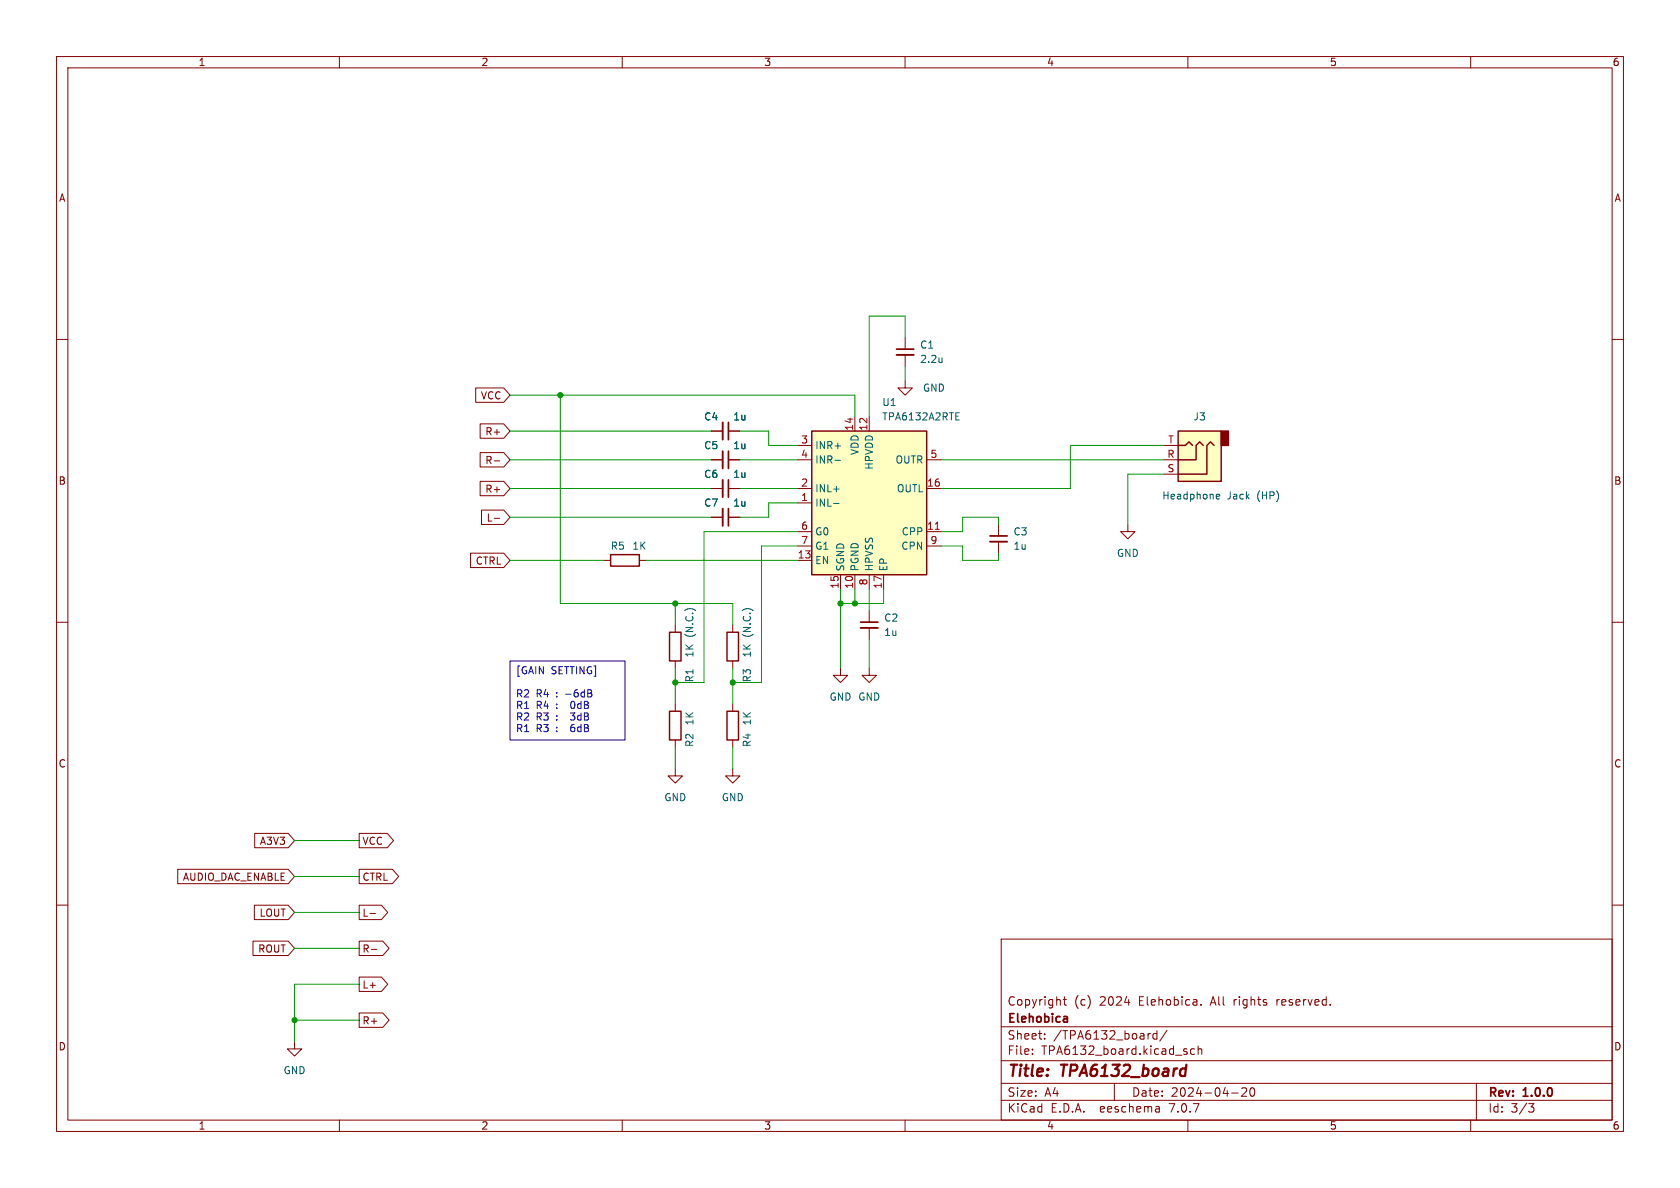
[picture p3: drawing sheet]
<svg xmlns="http://www.w3.org/2000/svg" width="297mm" height="210mm" viewBox="0 0 297 210" stroke-linecap="round" stroke-linejoin="round" font-family="sans-serif">
<g fill="none" stroke="#840000" stroke-width=".18">
<path d="M10 10h277v190h-277zM12 12h273v186h-273zM60 10v2M110 10v2M160 10v2M210 10v2M260 10v2M10 60h2M160 59.7v2M285 60h2M84.1 68.6h5l1.1 1.3-1.1 1.2h-5zM84.9 74.9h4.2l1.1 1.3-1.1 1.3h-4.2z"/>
<path d="M125.7 76.2h2.1M128.8 76.2h2M141 78.7h2.5M151.1 73.7v2.5M153.7 73.7v2.5M160 67.3v1.3h1.3l-1.3 1.3-1.3-1.3h1.3M160 62.7v2.1M205.7 78.7h2.6M83.2 97.8h5.9l1.1 1.3-1.1 1.2h-5.9zM84.9 85.1h4.2l1.1 1.3-1.1 1.2h-4.2zM84.9 80h4.2l1.1 1.3-1.1 1.3h-4.2zM85.1 90.2h4l1.1 1.2-1.1 1.3h-4z"/>
<path d="M87.4 81.5h.9M87.4 91.6h.9M106.7 99.1h1.2M113 99.1h1.3M125.7 86.4h2.1M125.7 81.3h2.1M125.7 91.4h2.1M128.8 86.4h2M128.8 81.3h2M128.8 91.4h2M141 86.4h2.5M141 88.9h2.5"/>
<path d="M141 94h2.5M141 99.1h2.5M141 81.3h2.5M141 96.5h2.5M163.8 86.4h2.6M163.8 94h2.6M163.8 81.3h2.6M163.8 96.5h2.6M176.5 92.7v2M176.5 95.8v2M199.4 92.7v1.3h1.3l-1.3 1.3-1.3-1.3h1.3M205.7 81.3h2.6"/>
<path d="M205.7 83.8h2.6M10 110h2M119.4 110.5v1.3M119.4 116.8v1.3M129.5 110.5v1.3M129.5 116.8v1.3M148.6 118.1v1.3h1.3l-1.3 1.3-1.3-1.3h1.3M148.6 101.6v2.5M151.1 101.6v2.5M153.7 118.1v1.3h1.2l-1.2 1.3-1.3-1.3h1.3M153.7 101.6v2.5M153.7 108v2"/>
<path d="M153.7 111v2M156.2 101.6v2.5M285 110h2M119.4 135.9v1.3h1.2l-1.2 1.2-1.3-1.2h1.3M119.4 124.5v1.2M119.4 130.8v1.3M129.5 135.9v1.3h1.3l-1.3 1.2-1.2-1.2h1.2M129.5 124.5v1.2M129.5 130.8v1.3M10 160h2M31.4 153.7h19.6l1.1 1.2-1.1 1.3h-19.6zM45 147.3h6l1.1 1.3-1.1 1.3h-6z"/>
<path d="M63.5 147.3h5l1.1 1.3-1.1 1.3h-5zM63.5 153.7h5.9l1.1 1.2-1.1 1.3h-5.9zM285 160h2M44.7 166.4h6.3l1.1 1.2-1.1 1.3h-6.3zM45 160h6l1.1 1.3-1.1 1.3h-6zM63.5 160h3.9l1.1 1.3-1.1 1.3h-3.9zM63.5 172.7h3.9l1.1 1.3-1.1 1.3h-3.9zM63.5 166.4h4.2l1.1 1.2-1.1 1.3h-4.2zM63.5 179.1h4.2l1.1 1.2-1.1 1.3h-4.2zM65.4 161.5h1M65.6 167.8h1M177 166h108v32h-108z"/>
<path d="M188 176.7h.5M188.2 176.2v1.3l.3 .2M212.3 177.6v.1M52.1 184.2v1.2h1.2l-1.2 1.3-1.3-1.3h1.3M60 198v2M110 198v2M160 198v2M177 194.5h108M177 191.5h108M177 187.5h108M177 181.5h108M182.5 186.3v.1"/>
<path d="M182.5 185.5v.1M184.7 183.6v.1M184.7 182.8v.1M197 191.5v3M203.2 182.7h.2M204.5 182.8l-.4-.1-.3 .3v.4l.2 .2h.5M204.5 182.2v1.5M204.9 195.7l.1 .9M205 196.5l-.2 .1M205 196h-.2M206.3 182.1l-1.3 2M209.7 185.9l.2 .2-.2 .3"/>
<path d="M209.7 185.4l.1 .1M210 198v2M211.2 185.5l-.5-.1-.2 .3v.4l.1 .2h.6M211.8 185.5l.2-.1 .4 .1 .1 .9M211.8 184.9v1.5M217.7 193.2h1.2M219.5 192.4l.6-.1 .2 .1 .1 .3-.9 1.1h.9M221.2 192.4l.1-.1a.81 .81 0 0 1 .6 .6 .81 .81 0 0 1-.3 .8l-.1 .1a.81 .81 0 0 1-.6-.6 .81 .81 0 0 1 .3-.8zM260 198v2M261 191.5v6.5M270.2 195.1h1l-.5 .6 .4 .1 .1 .5-.3 .3h-.4"/>
</g>
<path d="M128.8 74.7v3M128.8 79.8v3M158.5 61.7h3M128.8 84.8v3.1M128.8 89.9v3.1M175 94.7h3.1M152.1 110h3.1M188.5 179.7l.2 .2v.8M188.7 180.6l-.5 .1M188.7 180l-.5 .1" fill="none" stroke="#840000" stroke-width=".3"/>
<path d="M143.5 76.2h20.3v25.4h-20.3zM208.3 76.2h7.6v8.9h-7.6zM208.3 78.7h1.2l.7-.6 .6 .6M212.7 78.7l-.6-.6-.6 .6v2.6h-3.2M214.6 78.7l-.6-.6-.6 .6v5.1h-5.1M107.9 98h5.1v2.1h-5.1zM118.4 111.8h2v5h-2zM128.5 111.8h2.1v5h-2.1zM118.4 125.7h2v5.1h-2zM128.5 125.7h2.1v5.1h-2.1z" fill="none" stroke="#840000" stroke-width=".25"/>
<path d="M127.8 74.7v3M127.8 79.8v3M158.5 62.7h3M127.8 84.8v3.1M127.8 89.9v3.1M175 95.8h3.1M152.1 111h3.1" fill="none" stroke="#840000" stroke-width=".33"/>
<path d="M166.5 63.2v.9M166.5 64h.1M169 74.2h.6M169 73h.6M147.4 89h1M147.6 81.4h1M215 88l.2 .2 .4-.1M215 87.5l.2-.1h.2l.2 .1v.2l-.6 .1" fill="none" stroke="#006464" stroke-width=".18"/>
<g fill="#ffffc2" stroke="#ffffc2" stroke-width=".18">
<path d="M143.5 76.2h20.3v25.4h-20.3z"/>
<path d="M208.3 76.2h7.6v8.9h-7.6z"/>
</g>
<path d="M165.3 93.6h.8" fill="none" stroke="#a90000" stroke-width=".18"/>
<path d="M215.9 76.2h1.3v2.5h-1.3z" fill="#840000" stroke="#840000" stroke-width=".25"/>
<path d="M90.2 116.8h20.3v14h-20.3zM104.3 122.5l.3 .3v.3l-.2 .1M104.5 122l.1 .2-.1 .3" fill="none" stroke="#0000c2" stroke-width=".18"/>
<g fill="none" stroke="#009600" stroke-width=".18">
<path d="M160 59.7v-3.8h-6.3v17.8M90.2 69.9h60.9v3.8M90.2 76.2h35.5M99.1 69.9v36.8h30.4v3.8M130.8 76.2h5.1v2.5h5.1M160 64.8v2.5M205.7 78.7h-16.5v7.7h-22.8M90.2 99.1h16.5M90.2 91.4h35.5M90.2 81.3h35.5M90.2 86.4h35.5M114.3 99.1h26.7"/>
<path d="M130.8 81.3h10.2M130.8 86.4h10.2M141 94h-16.5v26.7h-5.1M141 96.5h-6.4v24.2h-5.1M141 88.9h-5.1v2.5h-5.1M166.4 96.5h3.8v2.6h6.3v-1.3M166.4 81.3h39.3M176.5 92.7v-1.3h-6.3v2.6h-3.8M205.7 83.8h-6.3v8.9M119.4 106.7v3.8M119.4 118.1v6.4M129.5 118.1v6.4"/>
<path d="M148.6 104.1v14M151.1 104.1v2.6M153.7 104.1v3.9M153.7 113v5.1M156.2 104.1v2.6h-7.6M119.4 132.1v3.8M129.5 132.1v3.8M52.1 148.6h11.4M52.1 154.9h11.4M52.1 161.3h11.4M52.1 167.6h11.4M63.5 174h-11.4v10.2"/>
<path d="M52.1 180.3h11.4"/>
</g>
<g fill="#009600" stroke="#009600" stroke-width=".18">
<circle cx="119.4" cy="120.7" r=".46"/>
<circle cx="52.1" cy="180.3" r=".46"/>
<circle cx="119.4" cy="106.7" r=".46"/>
<circle cx="129.5" cy="120.7" r=".46"/>
<circle cx="99.1" cy="69.9" r=".46"/>
<circle cx="148.6" cy="106.7" r=".46"/>
<circle cx="151.1" cy="106.7" r=".46"/>
</g>
<g font-size="2.8" fill="#840000">
<text x="178" y="190.9">Title:</text>
<text x="187.7" y="190.9">TPA6132_board</text>
</g>
<g font-size="2.1" fill="#840000">
<text x="178" y="178">Copyright</text>
<text x="189.9" y="178">(c)</text>
<text x="194.5" y="178">2024</text>
<text x="201.5" y="178">Elehobica.</text>
<text x="214.3" y="178">All</text>
<text x="218.5" y="178">rights</text>
<text x="226.2" y="178">reserved.</text>
<text x="178" y="184">Sheet:</text>
<text x="178" y="181.2">Elehobica</text>
<text x="186.2" y="184">/TPA6132_board/</text>
<text x="178" y="186.7">File:</text>
<text x="184.1" y="186.7">TPA6132_board.kicad_sch</text>
<text x="178" y="196.9">KiCad</text>
<text x="178" y="194.1">Size:</text>
<text x="184.7" y="194.1">A4</text>
<text x="185.7" y="196.9">E.D.A.</text>
<text x="194.6" y="196.9">eeschema</text>
<text x="200" y="194.1">Date:</text>
<text x="207" y="196.9">7.0.7</text>
<text x="207" y="194.1">2024-04-20</text>
<text x="263" y="194.3">Rev:</text>
<text x="263" y="196.9">Id:</text>
<text x="267.1" y="196.9">3/3</text>
<text x="269.4" y="194.3">1.0.0</text>
</g>
<g font-size="1.8" fill="#840000">
<text x="35" y="11.9">1</text>
<text x="85" y="11.9">2</text>
<text x="135" y="11.9">3</text>
<text x="185" y="11.9">4</text>
<text x="235" y="11.9">5</text>
<text x="285" y="11.9">6</text>
<text x="10.3" y="35.9">A</text>
<text x="285.3" y="35.9">A</text>
<text x="84.9" y="70.8">VCC</text>
<text x="85.7" y="77.2">R+</text>
<text x="85.7" y="82.2">R-</text>
<text x="10.3" y="85.9">B</text>
<text x="85.7" y="87.3">R+</text>
<text x="285.3" y="85.9">B</text>
<text x="85.9" y="92.4">L-</text>
<text x="84" y="100">CTRL</text>
<text x="10.3" y="135.9">C</text>
<text x="285.3" y="135.9">C</text>
<text x="45.8" y="149.5">A3V3</text>
<text x="64" y="149.5">VCC</text>
<text x="32.2" y="155.9">AUDIO_DAC_ENABLE</text>
<text x="64" y="155.9">CTRL</text>
<text x="45.8" y="162.2">LOUT</text>
<text x="64" y="162.2">L-</text>
<text x="45.5" y="168.6">ROUT</text>
<text x="64" y="168.6">R-</text>
<text x="64" y="174.9">L+</text>
<text x="10.3" y="185.9">D</text>
<text x="64" y="181.3">R+</text>
<text x="285.3" y="185.9">D</text>
<text x="35" y="199.9">1</text>
<text x="85" y="199.9">2</text>
<text x="135" y="199.9">3</text>
<text x="185" y="199.9">4</text>
<text x="235" y="199.9">5</text>
<text x="285" y="199.9">6</text>
</g>
<g font-size="1.8" fill="#006464">
<text x="162.6" y="61.8">C1</text>
<text x="162.6" y="64.4">2.2u</text>
<text x="155.9" y="72">U1</text>
<text x="163.1" y="69.4">GND</text>
<text x="124.4" y="74.5">C4</text>
<text x="129.5" y="74.5">1u</text>
<text x="155.9" y="74.5">TPA6132A2RTE</text>
<text x="210.9" y="74.5">J3</text>
<text x="124.4" y="79.6">C5</text>
<text x="129.5" y="79.6">1u</text>
<text x="144" y="79.6">INR+</text>
<text x="144" y="82.1">INR-</text>
<text x="152" y="80.5" transform="rotate(-90 152 80.5)">VDD</text>
<text x="154.5" y="83.1" transform="rotate(-90 154.5 83.1)">HPVDD</text>
<text x="158.2" y="82.1">OUTR</text>
<text x="124.4" y="84.7">C6</text>
<text x="124.4" y="89.8">C7</text>
<text x="129.5" y="84.7">1u</text>
<text x="129.5" y="89.8">1u</text>
<text x="144" y="89.8">INL-</text>
<text x="144" y="87.2">INL+</text>
<text x="158.5" y="87.2">OUTL</text>
<text x="205.4" y="88.5">Headphone</text>
<text x="216.9" y="88.5">Jack</text>
<text x="222.3" y="88.5">(HP)</text>
<text x="144" y="94.8">G0</text>
<text x="159.3" y="94.8">CPP</text>
<text x="179.1" y="94.8">C3</text>
<text x="107.9" y="97.4">R5</text>
<text x="111.7" y="97.4">1K</text>
<text x="144" y="99.9">EN</text>
<text x="144" y="97.4">G1</text>
<text x="149.5" y="101.1" transform="rotate(-90 149.5 101.1)">SGND</text>
<text x="152" y="101.1" transform="rotate(-90 152 101.1)">PGND</text>
<text x="154.5" y="101.1" transform="rotate(-90 154.5 101.1)">HPVSS</text>
<text x="157.1" y="101.1" transform="rotate(-90 157.1 101.1)">EP</text>
<text x="159.2" y="97.4">CPN</text>
<text x="179.1" y="97.4">1u</text>
<text x="197.4" y="98.7">GND</text>
<text x="122.8" y="112.7" transform="rotate(-90 122.8 112.7)">(N.C.)</text>
<text x="132.9" y="112.7" transform="rotate(-90 132.9 112.7)">(N.C.)</text>
<text x="156.2" y="110.1">C2</text>
<text x="156.2" y="112.6">1u</text>
<text x="122.8" y="116.3" transform="rotate(-90 122.8 116.3)">1K</text>
<text x="132.9" y="116.3" transform="rotate(-90 132.9 116.3)">1K</text>
<text x="122.8" y="120.7" transform="rotate(-90 122.8 120.7)">R1</text>
<text x="132.9" y="120.7" transform="rotate(-90 132.9 120.7)">R3</text>
<text x="146.6" y="124.1">GND GND</text>
<text x="122.8" y="128.3" transform="rotate(-90 122.8 128.3)">1K</text>
<text x="132.9" y="128.3" transform="rotate(-90 132.9 128.3)">1K</text>
<text x="122.8" y="132.2" transform="rotate(-90 122.8 132.2)">R2</text>
<text x="132.9" y="132.2" transform="rotate(-90 132.9 132.2)">R4</text>
<text x="117.3" y="141.8">GND</text>
<text x="127.5" y="141.8">GND</text>
<text x="50" y="190.1">GND</text>
</g>
<g font-size="1.8" fill="#a90000">
<text x="150.9" y="76.2" transform="rotate(-90 150.9 76.2)">14</text>
<text x="153.4" y="76.2" transform="rotate(-90 153.4 76.2)">12</text>
<text x="141.5" y="78.5">3</text>
<text x="141.5" y="81">4</text>
<text x="164.4" y="81">5</text>
<text x="206.3" y="81">R</text>
<text x="206.3" y="83.6">S</text>
<text x="206.4" y="78.5">T</text>
<text x="141.5" y="88.6">1</text>
<text x="141.5" y="86.1">2</text>
<text x="163.8" y="86.1">16</text>
<text x="141.5" y="93.7">6</text>
<text x="163.8" y="93.7">11</text>
<text x="140.9" y="98.8">13</text>
<text x="141.5" y="96.3">7</text>
<text x="164.4" y="96.3">9</text>
<text x="148.3" y="104.2" transform="rotate(-90 148.3 104.2)">15</text>
<text x="150.9" y="104.2" transform="rotate(-90 150.9 104.2)">10</text>
<text x="153.4" y="103.6" transform="rotate(-90 153.4 103.6)">8</text>
<text x="156" y="104.2" transform="rotate(-90 156 104.2)">17</text>
</g>
<g font-size="1.8" fill="#0000c2">
<text x="91.1" y="119.5">[GAIN</text>
<text x="97.4" y="119.5">SETTING]</text>
<text x="91.1" y="123.6">R2</text>
<text x="91.1" y="125.7">R1</text>
<text x="94.8" y="123.6">R4</text>
<text x="94.8" y="125.7">R4</text>
<text x="98.4" y="123.6">:</text>
<text x="98.4" y="125.7">:</text>
<text x="100.2" y="123.6">-6dB</text>
<text x="101.4" y="125.7">0dB</text>
<text x="91.1" y="127.7">R2</text>
<text x="91.1" y="129.7">R1</text>
<text x="94.8" y="127.7">R3</text>
<text x="94.8" y="129.7">R3</text>
<text x="98.4" y="127.7">:</text>
<text x="98.4" y="129.7">:</text>
<text x="101.4" y="127.7">3dB</text>
<text x="101.4" y="129.7">6dB</text>
</g>
</svg>
